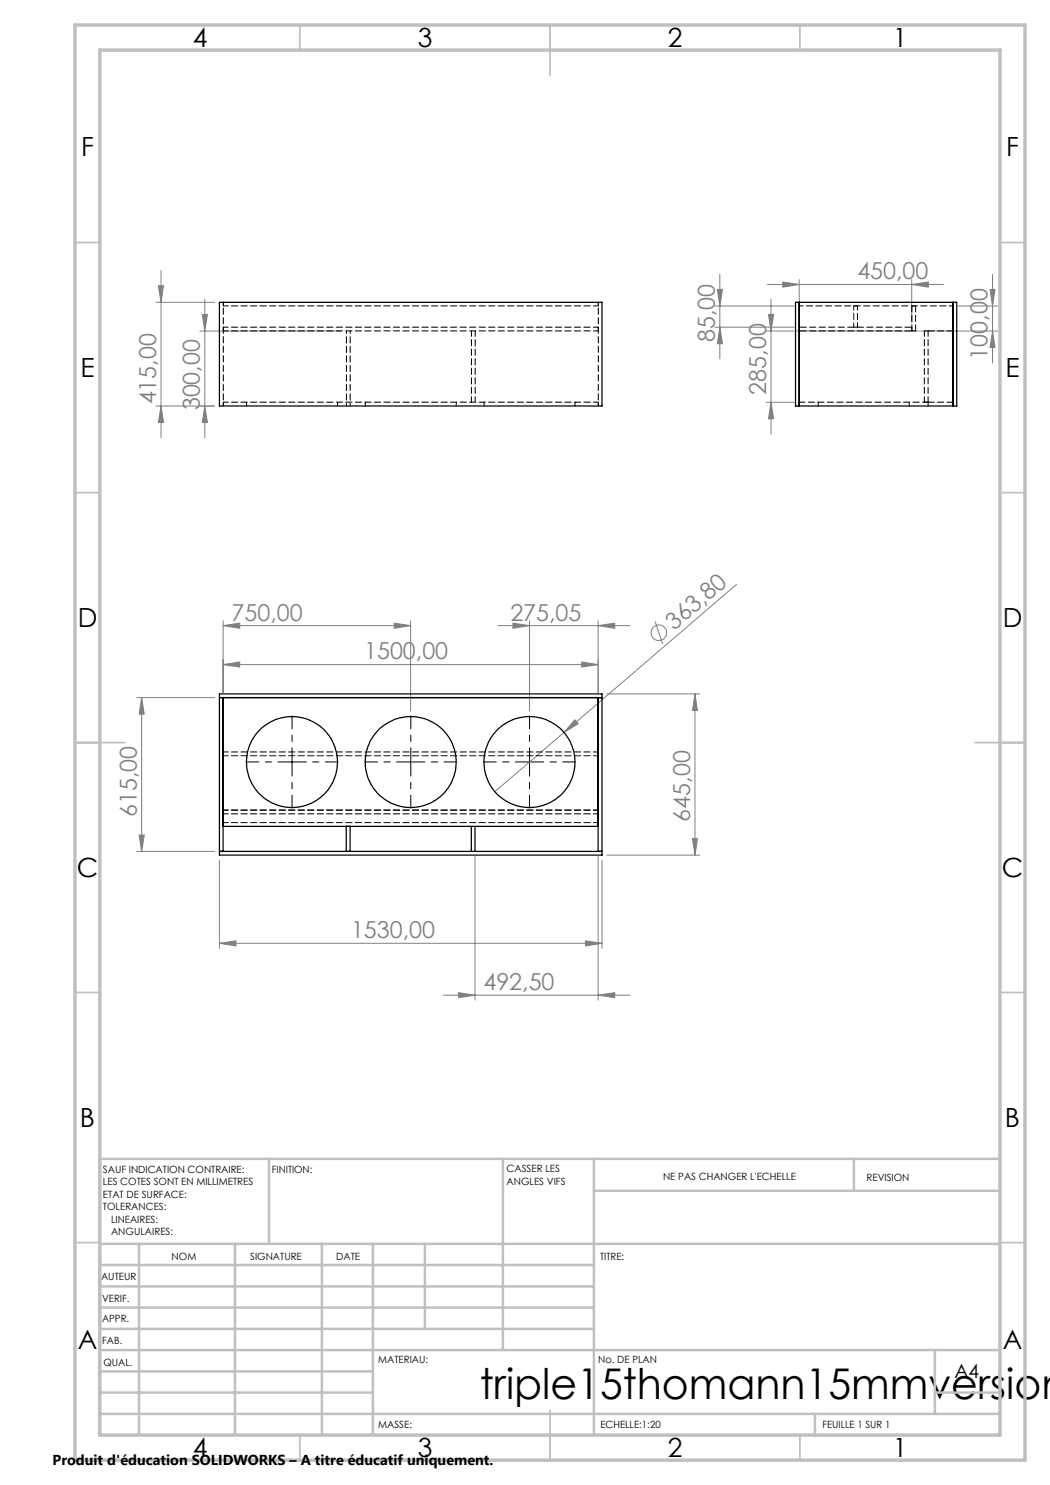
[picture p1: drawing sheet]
<svg xmlns="http://www.w3.org/2000/svg" width="210mm" height="297mm" viewBox="0 0 210 297" stroke-linecap="round" stroke-linejoin="round" font-family="sans-serif">
<g fill="none" stroke="#808080" stroke-width=".2">
<path d="M31.7 57.1h1l-.5 3.4zM32.2 54.1v33.5M41 59.9v27.7M143.5 57.9h1l-.5 3.3zM144 54.9v16.9M153.5 56.9h35.2M154.2 59.9v26.9M156.6 56.4l3.2 .5-3.2 .5zM159.8 55.9v8.5M182.4 56.9l3.3-.5v1zM182.4 55.9v8.5M198 57.9h1l-.5 3.3z"/>
<path d="M198.5 54.9v17.7M31.2 60.5h11.7M40 66.2h28.3M40.5 62.9h1l-.5 3.3zM143 61.2h15.9M143 65.4h15.9M144 65.4l.5 3.4h-1zM153.2 66.2h30.7M153.7 62.9h1l-.5 3.3zM184.1 66.2h15.4M191.6 61.2h7.9M198.5 66.2l.5 3.3h-1z"/>
<path d="M31.2 81.2h11.7M32.2 81.2l.5 3.3h-1zM41 81.2l.5 3.3h-1zM153.2 80.5h5.7M154.2 80.5l.5 3.2h-1zM147.3 116.9l-34.5 29.6M27.3 139.5h15.6M28.3 139.5v30.8M28.3 139.5l.6 3.3h-1.1zM44.6 132.9l3.3-.5v1zM44.6 125.1l3.3-.5v1.1zM44.6 124.1v14.4"/>
<path d="M44.6 132.9h75M44.6 125.1h37.5M78.8 124.6l3.3 .5-3.3 .6zM82.1 124.1v18.1M99.6 125.1h26.4M102.6 124.6l3.3 .5-3.3 .6zM105.9 124.1v18.1M116.3 132.4l3.3 .5-3.3 .5zM119.6 125.1l3.3-.5v1.1zM119.6 124.1v14.4M121.4 138.8h18.6M131 124.3l1.5 4.5"/>
<path d="M139 138.8v32.2M139 138.8l.5 3.3h-1zM112.8 146.5l-13.8 11.8M115 144l.6 .7-2.8 1.8zM27.3 170.3h15.6M27.8 167h1.1l-.6 3.3zM43.9 172v17.7M95 171.3v28.7M119.6 171.3v28.7M120.4 172v17.7M121.4 171h18.6M138.5 167.7h1l-.5 3.3z"/>
<path d="M43.9 188.7l3.3-.5v1zM43.9 188.7h76.5M88.7 199h37.3M91.7 198.5l3.3 .5-3.3 .5zM117.1 188.2l3.3 .5-3.3 .5zM119.6 199l3.3-.5v1z"/>
<circle cx="131.8" cy="126.5" r="1.56"/>
</g>
<path d="M58.2 152.4h-9M58.4 152.1v-8.9M58.4 152.6v9M58.7 152.4h8.9M81.9 152.4h-9M82.2 152.1v-8.9M82.2 152.6v9M82.4 152.4h9M105.7 152.4h-9M105.9 152.1v-8.9M105.9 152.6v9M106.2 152.4h8.9" fill="none" stroke="#000" stroke-width=".2" stroke-dasharray="30.5 1.3 1.3 1.3" stroke-dashoffset="27.9"/>
<path d="M58.3 152.4h.2M58.4 152.3v.2M82 152.4h.3M82.1 152.3v.2M105.8 152.4h.2M105.9 152.3v.2" fill="none" stroke="#000" stroke-width=".2"/>
<g fill="none" stroke="#c0c0c0" stroke-width=".35">
<path d="M60 5v5M110 5v10M160 5v5M15 48.5h5M200 48.5h5M15 98.5h5M200 98.5h5M15 148.5h10M195 148.5h10M15 198.5h5M200 198.5h5M15 248.5h5"/>
<path d="M200 248.5h5M60 287v5M110 282v10M160 287v5"/>
</g>
<g fill="none" stroke="#c0c0c0" stroke-width=".5">
<path d="M53.8 231.8v17M100.6 231.8v38.2M118.8 231.8v55.2M118.8 238.2h81.2M170.8 231.8v6.4M200 231.8h-180v55.2M20 248.8h180M20 257.3h98.8M20 253h98.8M27.8 248.8v38.2M47 248.8v38.2M64.4 248.8v38.2"/>
<path d="M74.6 248.8v38.2M85 248.8v17M20 265.8h98.8M20 261.5h98.8M20 278.5h54.6M20 274.3h54.6M20 270h180M187 278.5h13M187 270v12.8M20 282.8h180M163 282.8v4.2"/>
</g>
<path d="M15 5h190v287h-190zM20 10h180v277h-180z" fill="none" stroke="#c0c0c0" stroke-width=".7"/>
<g fill="#808080">
<path d="M115 144l.6 .7-2.8 1.8z"/>
<path d="M116.3 132.4l3.3 .5-3.3 .5zM44.6 132.9l3.3-.5v1zM78.8 124.6l3.3 .5-3.3 .6zM44.6 125.1l3.3-.5v1.1z"/>
<path d="M43.9 188.7l3.3-.5v1zM117.1 188.2l3.3 .5-3.3 .5zM91.7 198.5l3.3 .5-3.3 .5zM119.6 199l3.3-.5v1zM102.6 124.6l3.3 .5-3.3 .6zM119.6 125.1l3.3-.5v1.1z"/>
<path d="M156.6 56.4l3.2 .5-3.2 .5zM182.4 56.9l3.3-.5v1z"/>
<path d="M41 81.2l.5 3.3h-1zM40.5 62.9h1l-.5 3.3z"/>
<path d="M198.5 66.2l.5 3.3h-1zM198 57.9h1l-.5 3.3z"/>
<path d="M31.7 57.1h1l-.5 3.4zM32.2 81.2l.5 3.3h-1zM139 138.8l.5 3.3h-1zM138.5 167.7h1l-.5 3.3zM28.3 139.5l.6 3.3h-1.1zM27.8 167h1.1l-.6 3.3zM153.7 62.9h1l-.5 3.3zM154.2 80.5l.5 3.2h-1zM143.5 57.9h1l-.5 3.3zM144 65.4l.5 3.4h-1z"/>
</g>
<g fill="none" stroke="#000" stroke-width=".25">
<path d="M43.9 60.5h76.5v20.7h-76.5zM159.1 60.5h32.2v20.7h-32.2zM159.8 60.5v20.7M190.6 60.5v20.7M43.9 138.8h76.5v32.2h-76.5zM43.9 139.5h76.5M44.6 139.5v30.8M119.6 139.5v30.8M43.9 170.3h76.5M44.6 165.3h75M69.3 165.3v5M70 165.3v5"/>
<path d="M94.3 165.3v5M95 165.3v5"/>
<circle cx="58.4" cy="152.4" r="9.1"/>
<circle cx="82.1" cy="152.4" r="9.1"/>
<circle cx="105.9" cy="152.4" r="9.1"/>
</g>
<path d="M44.7 60.4v20.8M119.7 81.2v-20.8" fill="none" stroke="#000" stroke-width=".2" stroke-dasharray="1.3 .6" stroke-dashoffset=".7"/>
<g fill="none" stroke="#000" stroke-width=".2" stroke-dasharray="1.3 .6" stroke-dashoffset=".4">
<path d="M44.7 61.2v-.8M44.7 65.4v.8M119.7 61.2v-.8M119.7 65.4v.8M170.7 65.4h.8M170.7 61.2v4.2M171.5 61.2h-.8M171.5 65.4v-4.2M182.4 66.2h.7M182.4 66.2v-.8M183.1 61.2h-.7M185.6 66.2h-.7"/>
<path d="M44.7 80.4v.8M49.3 80.4v.8M67.5 81.2v-.8M73.1 80.4v.8M91.3 81.2v-.8M96.8 80.4v.8M115 81.2v-.8M119.7 80.4v.8M163.6 80.4v.8M181.8 81.2v-.8M184.9 80.4h.7M185.6 81.2v-.8"/>
</g>
<path d="M119.7 61.2h-75M119.7 65.4h-75M119.7 66.2h-75M119.7 80.4h-75M119.7 150.4h-75M119.7 151.1h-75M119.7 162h-75M119.7 162.8h-75M119.7 164.5h-75" fill="none" stroke="#000" stroke-width=".2" stroke-dasharray="1.3 .6" stroke-dashoffset=".3"/>
<path d="M70 66.2v15M69.3 81.2v-15" fill="none" stroke="#000" stroke-width=".2" stroke-dasharray="1.3 .6" stroke-dashoffset=".8"/>
<path d="M95 66.2v14.2M184.9 66.2v14.2M94.3 80.4v-14.2M185.6 80.4v-14.2" fill="none" stroke="#000" stroke-width=".2" stroke-dasharray="1.3 .6" stroke-dashoffset=".2"/>
<path d="M159.9 61.2h30.7" fill="none" stroke="#000" stroke-width=".2" stroke-dasharray="1.3 .6" stroke-dashoffset=".5"/>
<path d="M182.4 61.2v5M183.1 66.2v-5M190.6 66.2h-5M190.6 80.4h-5" fill="none" stroke="#000" stroke-width=".2" stroke-dasharray="1.3 .6"/>
<path d="M159.9 66.2h22.5M182.4 65.4h-22.5" fill="none" stroke="#000" stroke-width=".2" stroke-dasharray="1.3 .6" stroke-dashoffset="-.1"/>
<path d="M185.6 80.4h-25.7" fill="none" stroke="#000" stroke-width=".2" stroke-dasharray="1.3 .6" stroke-dashoffset=".1"/>
<text font-size="8.5" x="95.9" y="279.7">triple15thomann15mmversion</text>
<g font-size="5.3">
<text x="38.5" y="9.5">4</text>
<text x="83.5" y="9.5">3</text>
<text x="133.6" y="9.5">2</text>
<text x="178.6" y="9.5">1</text>
<text x="16.2" y="31.2">F</text>
<text x="201.2" y="31.2">F</text>
<text x="16.1" y="75.5">E</text>
<text x="201.1" y="75.5">E</text>
<text x="15.5" y="125.5">D</text>
<text x="200.5" y="125.5">D</text>
<text x="15.4" y="175.5">C</text>
<text x="200.4" y="175.5">C</text>
<text x="16" y="225.5">B</text>
<text x="201" y="225.5">B</text>
<text x="15.5" y="269.7">A</text>
<text x="200.5" y="269.7">A</text>
<text x="38.5" y="291.5">4</text>
<text x="83.5" y="291.5">3</text>
<text x="133.6" y="291.5">2</text>
<text x="178.6" y="291.5">1</text>
</g>
<g font-size="4.7" fill="#808080">
<text x="171.5" y="55.9">450,00</text>
<text x="143" y="68.4" transform="rotate(-90 143 68.4)">85,00</text>
<text x="197.5" y="71.9" transform="rotate(-90 197.5 71.9)">100,00</text>
<text x="31.2" y="80.9" transform="rotate(-90 31.2 80.9)">415,00</text>
<text x="40" y="82.1" transform="rotate(-90 40 82.1)">300,00</text>
<text x="153.2" y="78.9" transform="rotate(-90 153.2 78.9)">285,00</text>
<text x="46.3" y="124.1">750,00</text>
<text x="102.1" y="124.1">275,05</text>
<text x="72.8" y="131.9">1500,00</text>
<text x="134.9" y="126.2" transform="rotate(-41 134.9 126.2)">363,80</text>
<text x="27.3" y="163.4" transform="rotate(-90 27.3 163.4)">615,00</text>
<text x="138" y="164.3" transform="rotate(-90 138 164.3)">645,00</text>
<text x="70.2" y="187.6">1530,00</text>
<text x="96.7" y="198">492,50</text>
</g>
<text font-size="3.9" x="190.9" y="275.5">A4</text>
<text font-size="2.9" x="10.5" y="292.9">Produit d'éducation SOLIDWORKS – A titre éducatif uniquement.</text>
<g font-size="2">
<text x="20.6" y="234.6">SAUF INDICATION CONTRAIRE:</text>
<text x="20.6" y="237.1">LES COTES SONT EN MILLIMETRES</text>
<text x="20.6" y="239.6">ETAT DE SURFACE:</text>
<text x="54.4" y="234.6">FINITION:</text>
<text x="101.3" y="234.5">CASSER LES</text>
<text x="101.3" y="237">ANGLES VIFS</text>
<text x="132.6" y="236">NE PAS CHANGER L'ECHELLE</text>
<text x="173.3" y="236.2">REVISION</text>
<text x="20.6" y="242.1">TOLERANCES:</text>
<text x="22.2" y="244.6">LINEAIRES:</text>
<text x="22.2" y="247.1">ANGULAIRES:</text>
<text x="34.3" y="252">NOM</text>
<text x="50" y="251.9">SIGNATURE</text>
<text x="67.2" y="251.9">DATE</text>
<text x="120" y="251.9">TITRE:</text>
<text x="20.2" y="256.1">AUTEUR</text>
<text x="20.4" y="260.3">VERIF.</text>
<text x="20.4" y="264.4">APPR.</text>
<text x="20.5" y="268.8">FAB.</text>
<text x="20.7" y="273.1">QUAL.</text>
<text x="75.7" y="272.5">MATERIAU:</text>
<text x="119.6" y="272.5">No. DE PLAN</text>
<text x="75.6" y="285.5">MASSE:</text>
<text x="120.1" y="285.6">ECHELLE:1:20</text>
<text x="164.5" y="285.6">FEUILLE 1 SUR 1</text>
</g>
</svg>
